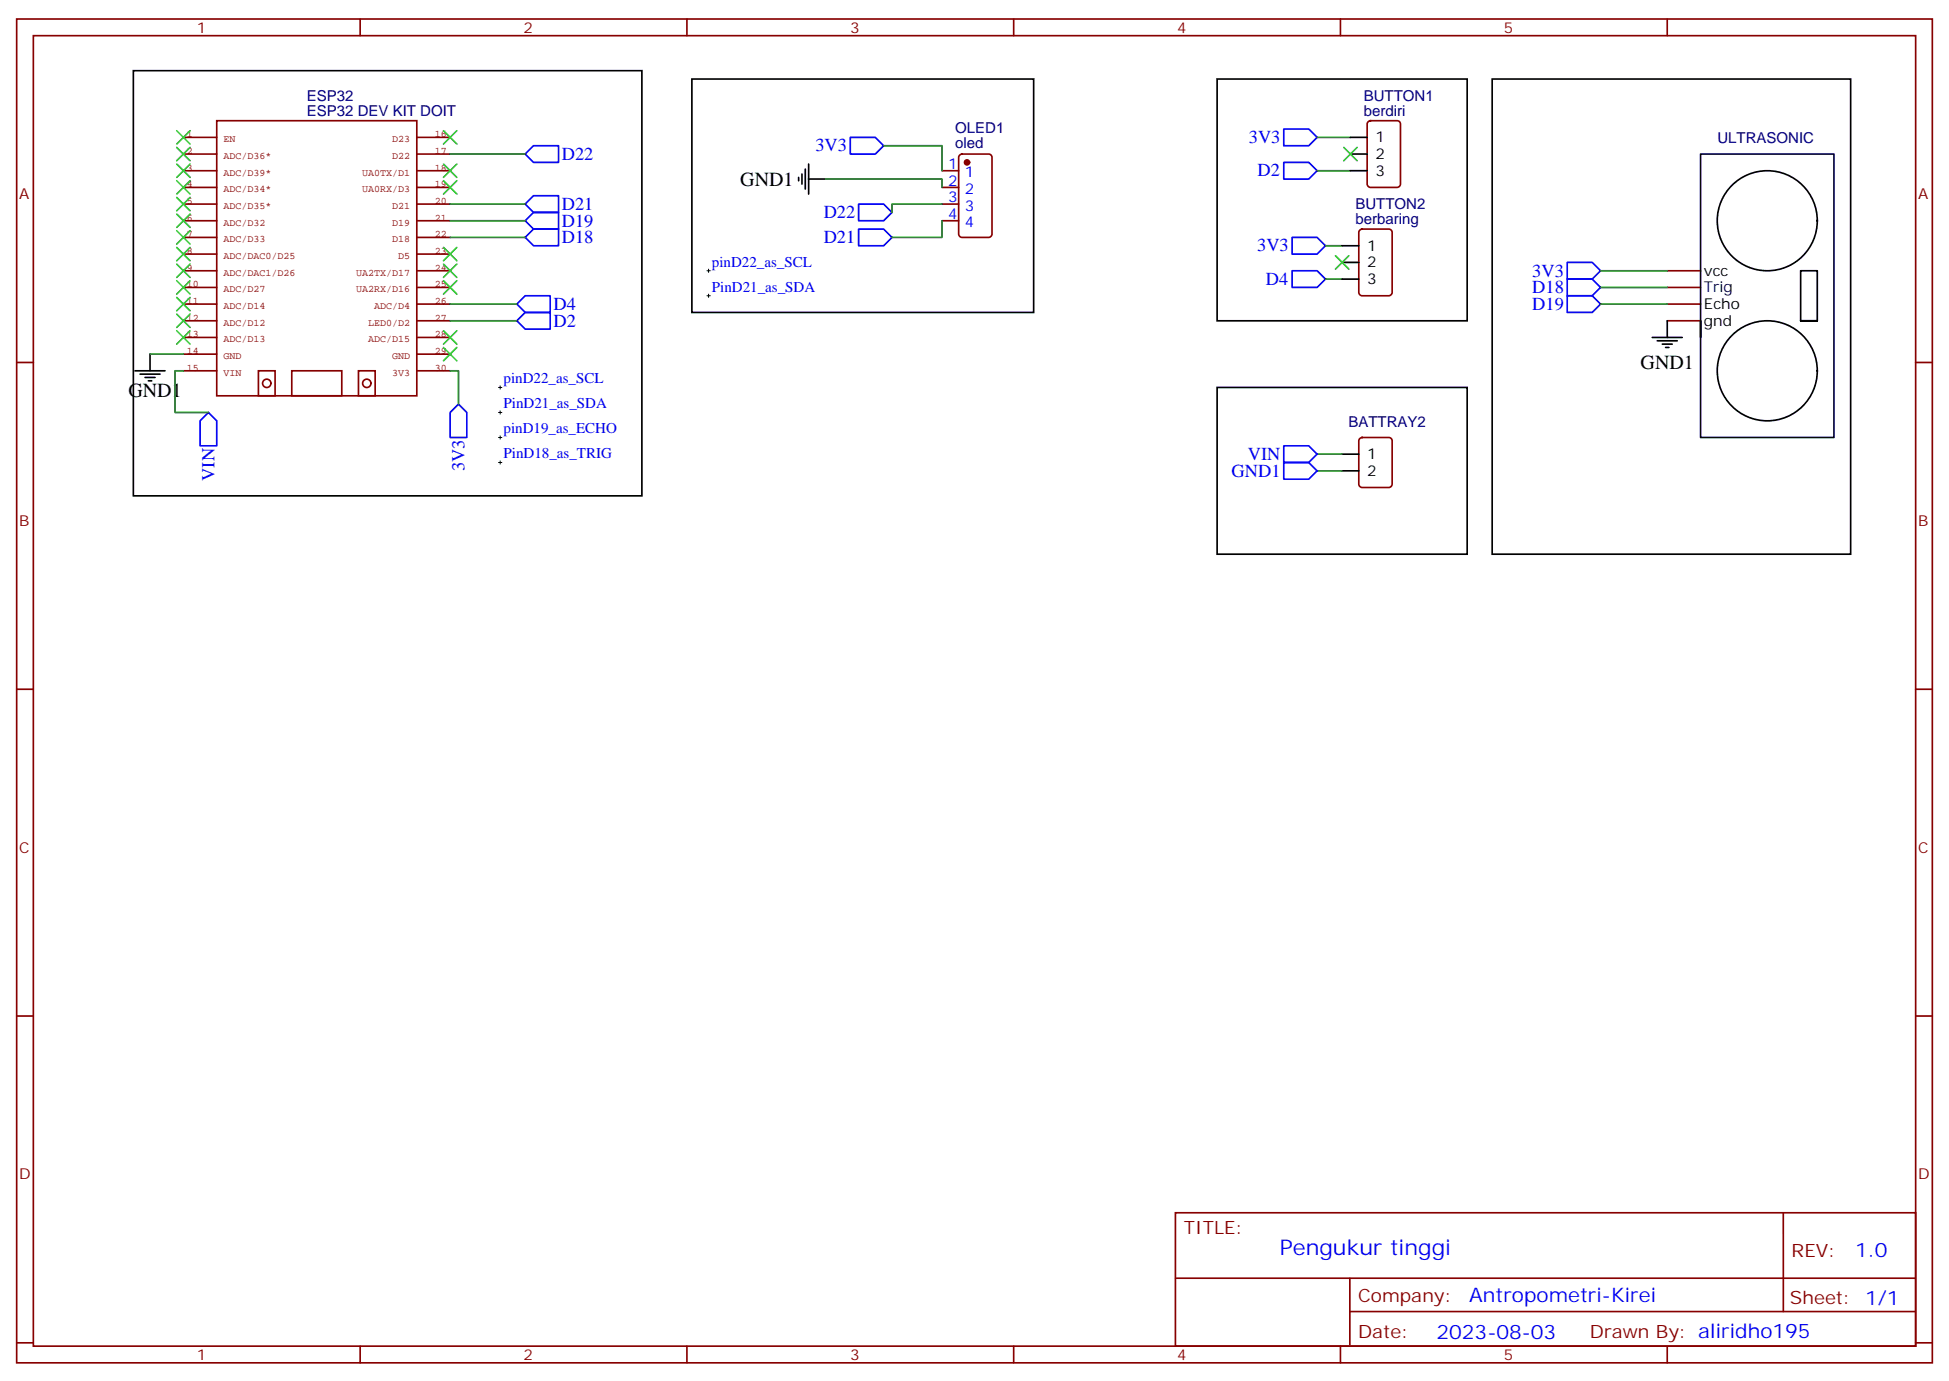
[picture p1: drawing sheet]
<svg xmlns="http://www.w3.org/2000/svg" width="412mm" height="292mm" viewBox="0 0 412 292" stroke-linecap="round" stroke-linejoin="round" font-family="sans-serif">
<g fill="none" stroke="#870000" stroke-width=".35">
<path d="M3.5 4h405.4v284.4h-405.4zM7.1 7.5h398.2v277.3h-398.2zM76.2 4v3.5M145.3 4v3.5M214.5 4v3.5M283.6 4v3.5M352.8 4v3.5M199.3 36.1h3.5M199.3 39.7h3.5M203.1 32.8l.5-.2h5.6a.71 .71 0 0 1 .7 .7v16.2a.76 .76 0 0 1-.7 .7h-5.6a.76 .76 0 0 1-.8-.7v-16.2zM289.5 25.7l.5-.2h5.6a.71 .71 0 0 1 .7 .7v12.7a.76 .76 0 0 1-.7 .8h-5.6a.76 .76 0 0 1-.7-.8v-12.7zM199.3 43.2h3.5"/>
<path d="M199.3 46.7h3.5M287.7 48.7l.5-.2h5.7a.71 .71 0 0 1 .7 .7v12.7a.76 .76 0 0 1-.7 .7h-5.7a.76 .76 0 0 1-.7-.7v-12.7zM352.8 57.3h7M3.5 76.7h3.6M352.8 67.9h7M352.8 64.3h7M352.8 60.8h7M405.3 76.7h3.6M287.7 92.8l.5-.2h5.7a.71 .71 0 0 1 .7 .7v9.1a.76 .76 0 0 1-.7 .8h-5.7a.76 .76 0 0 1-.7-.8v-9.1zM3.5 145.8h3.6M405.3 145.8h3.6M3.5 215h3.6"/>
<path d="M405.3 215h3.6M248.7 256.6h156.6v28.2h-156.6zM377.3 256.6v20.9M248.7 270.5h156.5M285.6 277.5h119.6M285.6 270.5v14.1M3.5 284.1h3.6M76.2 284.8v3.6M145.3 284.8v3.6M214.5 284.8v3.6M283.6 284.8v3.6M352.8 284.8v3.6"/>
<path d="M405.3 284.1h3.6"/>
</g>
<g fill="none" stroke="#850000" stroke-width=".35">
<path d="M38.8 29.1h7.1M38.8 32.6h7.1M38.8 36.1h7.1M38.8 39.7h7.1M45.9 25.5h42.3v58.2h-42.3zM88.2 29.1h7M88.2 32.6h7M88.2 36.1h7M88.2 39.7h7M38.8 43.2h7.1M38.8 46.7h7.1M38.8 50.2h7.1"/>
<path d="M38.8 53.8h7.1M38.8 57.3h7.1M88.2 43.2h7M88.2 46.7h7M88.2 50.2h7M88.2 53.8h7M88.2 57.3h7M38.8 60.8h7.1M38.8 64.3h7.1M38.8 67.9h7.1M38.8 71.4h7.1M38.8 74.9h7.1"/>
<path d="M38.8 78.5h7.1M54.7 78.5h3.5v5.2h-3.5zM61.7 78.5h10.6v5.2h-10.6zM75.8 78.5h3.6v5.2h-3.6zM88.2 60.8h7M88.2 64.3h7M88.2 67.9h7M88.2 71.4h7M88.2 74.9h7M88.2 78.5h7"/>
<circle cx="56.4" cy="81.1" r=".88"/>
<circle cx="77.6" cy="81.1" r=".88"/>
</g>
<g fill="none" stroke="#000" stroke-width=".35">
<path d="M28.2 15h107.6v89.9h-107.6zM146.4 16.7h72.3v49.4h-72.3zM257.5 16.7h52.9v51.2h-52.9zM315.7 16.7h75.9v100.6h-75.9zM169 37.5v.7M169.7 36.8v2.1M170.4 35.8v4.2M171.1 37.9h3.5M171.1 34.7v6.4M285.8 36.1h3.5M285.8 29.1h3.5M285.8 32.6h3.5"/>
<path d="M284 59.1h3.5M284 52h3.5M284 55.5h3.5M28.6 78.5h6.3M29.6 79.2h4.3M30.7 79.9h2.1M31.7 74.9v3.6M349.6 71.4h6.4M350.7 72.1h4.2M351.7 72.8h2.1M352.4 73.5h.7M352.8 67.9v3.5"/>
<path d="M381 67.9h3.5h-3.5v-10.6h3.5v10.6M31.4 80.6h.7M257.5 82h52.9v35.3h-52.9zM284 96.1h3.5M284 99.6h3.5"/>
<circle cx="373.9" cy="46.7" r="10.6"/>
<circle cx="373.9" cy="78.5" r="10.6"/>
</g>
<path d="M359.8 67.9v24.7h28.3v-60h-28.3v38.8" fill="none" stroke="#003" stroke-width=".35"/>
<g fill="none" stroke="#00f" stroke-width=".35">
<path d="M112.9 30.8h5.3v3.6h-5.3l-1.8-1.8zM179.9 29.1h5.3l1.8 1.7-1.8 1.8h-5.3zM271.6 27.3h5.3l1.8 1.8-1.8 1.7h-5.3zM271.6 34.4h5.3l1.8 1.7-1.8 1.8h-5.3zM111.1 50.2l1.8-1.7h5.3v3.5h-5.3zM111.1 46.7l1.8-1.8h5.3v3.6h-5.3zM111.1 43.2l1.8-1.8h5.3v3.5h-5.3zM181.7 48.5h5.3l1.7 1.7-1.7 1.8h-5.3zM181.7 43.2h5.3l1.7 1.7-1.7 1.8h-5.3zM273.4 50.2h5.3l1.8 1.8-1.8 1.8h-5.3zM273.4 57.3h5.3l1.8 1.8-1.8 1.7h-5.3zM331.6 59.1h5.3l1.8 1.7-1.8 1.8h-5.3z"/>
<path d="M331.6 55.5h5.3l1.8 1.8-1.8 1.8h-5.3zM109.4 67.9l1.7-1.8h5.3v3.5h-5.3zM109.4 64.3l1.7-1.7h5.3v3.5h-5.3zM331.6 62.6h5.3l1.8 1.7-1.8 1.8h-5.3zM44.1 87.3l1.8 1.7v5.3h-3.6v-5.3zM97 85.5l1.8 1.8v5.3h-3.6v-5.3zM271.6 97.9h5.3l1.8 1.7-1.8 1.8h-5.3zM271.6 94.3h5.3l1.8 1.8-1.8 1.8h-5.3z"/>
</g>
<g fill="none" stroke="#008700" stroke-width=".35">
<path d="M95.2 32.6h15.9M174.6 37.9h24.7v1.8M187 30.8h12.3v5.3M278.7 29.1h7.1M278.7 36.1h7.1M95.2 43.2h15.9M95.2 46.7h15.9M95.2 50.2h15.9M199.3 43.2h-10.6v1.7M199.3 46.7v3.5h-10.6M280.5 52h3.5M280.5 59.1h3.5"/>
<path d="M338.7 57.3h14.1M31.7 74.9h7.1M38.8 78.5h-1.8v8.8h7.1M95.2 78.5h1.8v7M95.2 64.3h14.2M95.2 67.9h14.2M338.7 64.3h14.1M338.7 60.8h14.1M278.7 99.6h5.3M278.7 96.1h5.3"/>
</g>
<g fill="none" stroke="#3c3" stroke-width=".35">
<path d="M37.4 27.7l2.8 2.8M37.4 31.2l2.8 2.8M37.4 34.7l2.8 2.8M37.4 38.2l2.8 2.9M40.2 27.7l-2.8 2.8M40.2 31.2l-2.8 2.8M40.2 34.7l-2.8 2.8M40.2 38.2l-2.8 2.9M93.8 38.2l2.9 2.9M93.8 34.7l2.9 2.8M93.8 27.7l2.9 2.8M96.7 38.2l-2.9 2.9"/>
<path d="M96.7 34.7l-2.9 2.8M96.7 27.7l-2.9 2.8M284.3 31.2l2.9 2.8M287.2 31.2l-2.9 2.8M37.4 41.8l2.8 2.8M37.4 45.3l2.8 2.8M37.4 48.8l2.8 2.8M37.4 52.4l2.8 2.8M37.4 55.9l2.8 2.8M37.4 59.4l2.8 2.8M40.2 41.8l-2.8 2.8M40.2 45.3l-2.8 2.8"/>
<path d="M40.2 48.8l-2.8 2.8M40.2 52.4l-2.8 2.8M40.2 55.9l-2.8 2.8M40.2 59.4l-2.8 2.8M93.8 59.4l2.9 2.8M93.8 55.9l2.9 2.8M93.8 52.4l2.9 2.8M96.7 59.4l-2.9 2.8M96.7 55.9l-2.9 2.8M96.7 52.4l-2.9 2.8M282.6 54.1l2.8 2.8M285.4 54.1l-2.8 2.8"/>
<path d="M37.4 62.9l2.8 2.9M37.4 66.5l2.8 2.8M37.4 70l2.8 2.8M40.2 62.9l-2.8 2.9M40.2 66.5l-2.8 2.8M40.2 70l-2.8 2.8M93.8 70l2.9 2.8M93.8 73.5l2.9 2.8M96.7 70l-2.9 2.8M96.7 73.5l-2.9 2.8"/>
</g>
<circle cx="204.6" cy="34.4" r=".53" fill="#870000" stroke="#870000" stroke-width=".35"/>
<path d="M149.6 57.3h.7M149.9 56.9v.7M149.6 62.6h.7M149.9 62.2v.7M105.5 87.3h.7M105.5 82h.7M105.5 97.9h.7M105.5 92.6h.7M105.8 81.6v.7M105.8 86.9v.7M105.8 92.2v.7M105.8 97.5v.7" fill="none" stroke="#000" stroke-width=".21"/>
<text font-size="4.6" fill="#00f" x="270.8" y="265.6">Pengukur tinggi</text>
<g font-size="4.2">
<text x="156.6" y="39.3">GND1</text>
<text x="347.1" y="78.1">GND1</text>
<text x="27.2" y="84.1">GND1</text>
</g>
<g font-size="4.2" fill="#00f">
<text x="392.5" y="265.9">1.0</text>
<text x="310.9" y="275.4">Antropometri-Kirei</text>
<text x="304" y="283.2">2023-08-03</text>
</g>
<g font-size="3.9" fill="#00f">
<text x="118.9" y="33.9">D22</text>
<text x="172.5" y="32">3V3</text>
<text x="264.3" y="30.3">3V3</text>
<text x="266.1" y="37.3">D2</text>
<text x="118.9" y="48">D19</text>
<text x="118.9" y="44.4">D21</text>
<text x="174.3" y="46.1">D22</text>
<text x="118.9" y="51.5">D18</text>
<text x="174.3" y="51.4">D21</text>
<text x="266" y="53.2">3V3</text>
<text x="324.2" y="58.6">3V3</text>
<text x="117.1" y="65.6">D4</text>
<text x="267.9" y="60.2">D4</text>
<text x="324.2" y="62.1">D18</text>
<text x="324.2" y="65.6">D19</text>
<text x="117.1" y="69.1">D2</text>
<text x="45.4" y="101.7" transform="rotate(-90 45.4 101.7)">VIN</text>
<text x="98.3" y="99.8" transform="rotate(-90 98.3 99.8)">3V3</text>
<text x="260.6" y="100.9">GND1</text>
<text x="264.1" y="97.4">VIN</text>
</g>
<g font-size="3.9" fill="#800">
<text x="250.5" y="261.2">TITLE:</text>
<text x="379.1" y="265.9">REV:</text>
<text x="287.4" y="275.4">Company:</text>
<text x="378.7" y="276">Sheet: 1/1</text>
<text x="287.4" y="283.1">Date:</text>
<text x="336.4" y="283.2">Drawn By: aliridho195</text>
</g>
<g font-size="3.2" fill="#800">
<text x="41.6" y="7">1</text>
<text x="110.8" y="7">2</text>
<text x="179.9" y="7">3</text>
<text x="249.1" y="7">4</text>
<text x="318.2" y="7">5</text>
<text x="4.1" y="42.1">A</text>
<text x="405.9" y="42.1">A</text>
<text x="4.1" y="111.3">B</text>
<text x="405.9" y="111.3">B</text>
<text x="4.1" y="180.4">C</text>
<text x="405.9" y="180.4">C</text>
<text x="4.1" y="249.6">D</text>
<text x="405.9" y="249.6">D</text>
<text x="41.6" y="287.8">1</text>
<text x="110.8" y="287.8">2</text>
<text x="179.9" y="287.8">3</text>
<text x="249.1" y="287.8">4</text>
<text x="318.2" y="287.8">5</text>
</g>
<g font-size="3.2" fill="#000080">
<text x="64.9" y="21.3">ESP32</text>
<text x="288.6" y="21.4">BUTTON1</text>
<text x="64.9" y="24.5">ESP32 DEV KIT DOIT</text>
<text x="202.1" y="28.2">OLED1</text>
<text x="288.6" y="24.5">berdiri</text>
<text x="202.1" y="31.3">oled</text>
<text x="363.4" y="30.3">ULTRASONIC</text>
<text x="286.8" y="47.4">berbaring</text>
<text x="286.8" y="44.3">BUTTON2</text>
<text x="285.3" y="90.3">BATTRAY2</text>
</g>
<g font-size="3.2" fill="#00f">
<text x="200.7" y="35.8">1</text>
<text x="200.7" y="39.3">2</text>
<text x="204.2" y="37.5">1</text>
<text x="204.2" y="41.1">2</text>
<text x="200.7" y="42.8">3</text>
<text x="200.7" y="46.4">4</text>
<text x="204.2" y="44.6">3</text>
<text x="204.2" y="48.1">4</text>
<text x="150.6" y="56.4">pinD22_as_SCL</text>
<text x="150.6" y="61.7">PinD21_as_SDA</text>
<text x="106.5" y="81.1">pinD22_as_SCL</text>
<text x="106.5" y="86.4">PinD21_as_SDA</text>
<text x="106.5" y="91.7">pinD19_as_ECHO</text>
<text x="106.5" y="97">PinD18_as_TRIG</text>
</g>
<g font-size="3.2">
<text x="291" y="30.1">1</text>
<text x="291" y="33.7">2</text>
<text x="291" y="37.2">3</text>
<text x="289.3" y="53.1">1</text>
<text x="289.3" y="56.6">2</text>
<text x="360.5" y="58.3">vcc</text>
<text x="289.3" y="60.1">3</text>
<text x="360.5" y="65.4">Echo</text>
<text x="360.5" y="68.9">gnd</text>
<text x="289.3" y="97.2">1</text>
<text x="289.3" y="100.7">2</text>
</g>
<text font-size="3.2" fill="#003" x="360.5" y="61.9">Trig</text>
<g font-size="2.1" fill="#840000">
<text x="39.5" y="29">1</text>
<text x="92" y="29">16</text>
<text x="39.5" y="32.6">2</text>
<text x="47.3" y="30.1">EN</text>
<text x="47.3" y="33.7">ADC/D36*</text>
<text x="83" y="30.1">D23</text>
<text x="83" y="33.7">D22</text>
<text x="92" y="32.6">17</text>
<text x="39.5" y="36.1">3</text>
<text x="39.5" y="39.6">4</text>
<text x="47.3" y="37.2">ADC/D39*</text>
<text x="47.3" y="40.7">ADC/D34*</text>
<text x="76.6" y="37.2">UA0TX/D1</text>
<text x="76.6" y="40.7">UA0RX/D3</text>
<text x="92" y="36.1">18</text>
<text x="92" y="39.6">19</text>
<text x="39.5" y="43.1">5</text>
<text x="39.5" y="46.7">6</text>
<text x="47.3" y="44.2">ADC/D35*</text>
<text x="47.3" y="47.8">ADC/D32</text>
<text x="83" y="44.2">D21</text>
<text x="83" y="47.8">D19</text>
<text x="92" y="43.1">20</text>
<text x="92" y="46.7">21</text>
<text x="39.5" y="50.2">7</text>
<text x="39.5" y="53.7">8</text>
<text x="47.3" y="51.3">ADC/D33</text>
<text x="83" y="51.3">D18</text>
<text x="92" y="50.2">22</text>
<text x="92" y="53.7">23</text>
<text x="39.5" y="57.3">9</text>
<text x="47.3" y="54.8">ADC/DAC0/D25</text>
<text x="47.3" y="58.3">ADC/DAC1/D26</text>
<text x="75.4" y="58.3">UA2TX/D17</text>
<text x="84.2" y="54.8">D5</text>
<text x="92" y="57.3">24</text>
<text x="39.5" y="60.8">10</text>
<text x="39.5" y="64.3">11</text>
<text x="47.3" y="61.9">ADC/D27</text>
<text x="47.3" y="65.4">ADC/D14</text>
<text x="75.4" y="61.9">UA2RX/D16</text>
<text x="79.2" y="65.4">ADC/D4</text>
<text x="92" y="60.8">25</text>
<text x="92" y="64.3">26</text>
<text x="39.5" y="67.8">12</text>
<text x="39.5" y="71.4">13</text>
<text x="47.3" y="68.9">ADC/D12</text>
<text x="77.9" y="68.9">LED0/D2</text>
<text x="92" y="67.8">27</text>
<text x="92" y="71.4">28</text>
<text x="39.5" y="74.9">14</text>
<text x="47.3" y="72.5">ADC/D13</text>
<text x="47.3" y="76">GND</text>
<text x="77.9" y="72.5">ADC/D15</text>
<text x="83" y="76">GND</text>
<text x="92" y="74.9">29</text>
<text x="39.5" y="78.4">15</text>
<text x="47.3" y="79.5">VIN</text>
<text x="83" y="79.5">3V3</text>
<text x="92" y="78.4">30</text>
</g>
</svg>
